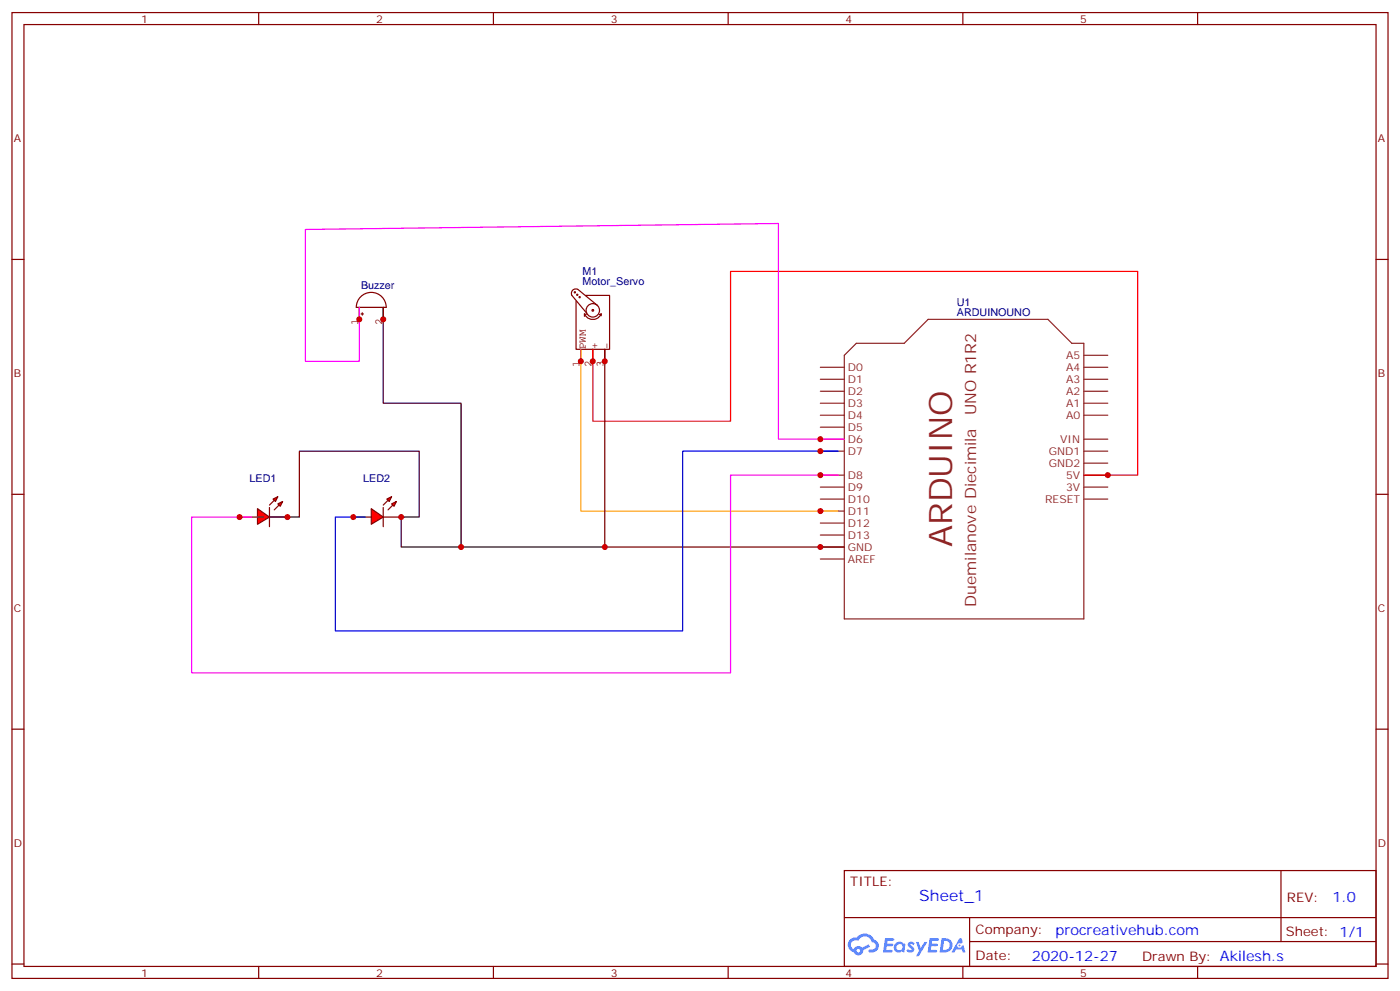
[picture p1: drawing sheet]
<svg xmlns="http://www.w3.org/2000/svg" width="412mm" height="292mm" viewBox="0 0 412 292" stroke-linecap="round" stroke-linejoin="round" font-family="sans-serif">
<g fill="none" stroke="#870000" stroke-width=".35">
<path d="M3.5 3.7h405.4v284.3h-405.4zM7.1 7.2h398.2v277.3h-398.2zM76.2 3.7v3.5M145.3 3.7v3.5M214.5 3.7v3.5M283.6 3.7v3.5M352.8 3.7v3.5M3.5 76.4h3.6M405.3 76.4h3.6M3.5 145.5h3.6M405.3 145.5h3.6M3.5 214.7h3.6"/>
<path d="M405.3 214.7h3.6M248.7 256.3h156.6v28.2h-156.6zM377.3 256.3v20.9M248.7 270.1h156.5M285.6 277.2h119.6M285.6 270.1v14.2M3.5 283.8h3.6M76.2 284.5v3.5M145.3 284.5v3.5M214.5 284.5v3.5M283.6 284.5v3.5M352.8 284.5v3.5"/>
<path d="M405.3 283.8h3.6"/>
</g>
<g fill="#5487ff">
<path d="M267.7 277.5a1.22 1.22 0 0 1 1.7 .2l-.4 .6a.47 .47 0 0 0-.3-.4 .47 .47 0 0 0-.5 .2l.1 .2a1.14 1.14 0 0 1 .8 1.8 1.14 1.14 0 0 1-1.9 0l-.2-.2 .5-.6 .7 .5a.29 .29 0 0 0 .3-.3 .29 .29 0 0 0-.2-.3 1.04 1.04 0 0 1-.6-1.7z"/>
<path d="M260.7 276.2h2.4l.3 .2-.2 .5-1.8 .1-.1 .8h1.5l.3 .4-.3 .4h-1.6l-.2 1.1h1.7l.2 .3-.2 .3-2.6 .1z"/>
<path d="M273.8 276.2h2.4l.3 .2-.1 .5-1.8 .1-.2 .8h1.6l.3 .4-.4 .4-1.6-.1-.1 1.1 1.7 .1 .2 .3-.2 .3-2.6 .1z"/>
<path d="M282.6 276.2h.7l.3 1.3-.6 .3a.69 .69 0 0 0-1 .3 .69 .69 0 0 0 .4 .9 .69 .69 0 0 0 .9-.6l.5-.2 .6 2.2h-.8l-.2-.9h-1.8l-.5 .9h-.8z"/>
<path d="M269.8 277.3h.8l.6 1.8 1.1-1.8h.9l-2.6 4.2h-.8l.9-1.5z"/>
<path d="M277.4 276.2l-.6 4.2h1.3a2.11 2.11 0 0 0 2.5-2.1 2.11 2.11 0 0 0-2.5-2.1zM278.1 277a1.39 1.39 0 0 1 1.7 1.4 1.39 1.39 0 0 1-1.8 1.2h-.3z"/>
<path d="M263.7 277.8a1.54 1.54 0 0 0-.1 2.2 1.54 1.54 0 0 0 2.2 .1l.6 .3 .3-2.3-.2-.3h-.4a1.49 1.49 0 0 0-2.4 0zM264 278.8a.94 .94 0 0 1 1.8 0 .94 .94 0 0 1-1.8 0z"/>
<path d="M250.4 276.6a2.18 2.18 0 0 0 1.1 3.7 1.44 1.44 0 0 0 1.6 .9 1.44 1.44 0 0 0 1.2-1.4l2-1.1-.5-.7-1.9 1a1.47 1.47 0 0 0-2.4 .4 1.39 1.39 0 0 1-.7-1.9 1.39 1.39 0 0 1 2-.5 2.12 2.12 0 0 1 2.2-1.3 2.12 2.12 0 0 1 1.9 1.7 1.14 1.14 0 0 1 1.1 1.4 1.14 1.14 0 0 1-1.7 .7 .43 .43 0 0 0-.5 .4 .43 .43 0 0 0 .4 .5 1.98 1.98 0 0 0 2.5-1.2 1.98 1.98 0 0 0-1.2-2.6 3.1 3.1 0 0 0-5.3-.6l-.9 .1zM252.3 279.9a.55 .55 0 0 1 1.1 0 .55 .55 0 0 1-1.1 0z"/>
<circle cx="282.6" cy="278.3" r=".26"/>
</g>
<g fill="none" stroke="#8c2424" stroke-width=".35">
<path d="M241.7 108.1h7M241.7 111.7h7M241.7 115.2h7M241.7 118.7h7M248.7 104.6l3.5-3.5h14.1l7.1-7.1h35.3l7 7.1h3.6v81.1h-70.6zM319.3 108.1h7M319.3 111.7h7M319.3 115.2h7M319.3 118.7h7M319.3 104.6h7M241.7 122.2h7M241.7 125.8h7"/>
<path d="M241.7 129.3h7M241.7 132.8h7M241.7 139.9h7M319.3 122.2h7M319.3 129.3h7M319.3 132.8h7M319.3 139.9h7M319.3 136.3h7M241.7 143.4h7M241.7 146.9h7M241.7 150.5h7M241.7 154h7"/>
<path d="M241.7 157.5h7M319.3 143.4h7M319.3 146.9h7M241.7 161h7M241.7 164.6h7"/>
</g>
<g fill="none" stroke="#850000" stroke-width=".35">
<path d="M169.3 85.9l-.1 .2 .1 .2 .1-.4M170 86.6l-.1 .2 .1 .2 .2-.4M170.7 87.3l-.1 .2 .1 .2 .2-.3M172.2 92.4v.7M172.2 92.4l.5 .2M172.5 87h7.1v15.8h-9.9v-14.1M174.6 91.1l-.2 .3 .2 .2 .2-.4M174.6 89.4a1.98 1.98 0 0 0-1.7 2.9 1.98 1.98 0 0 0 3.4 .1 1.98 1.98 0 0 0-1.5-3M176 90l-5.8-4.8a1.31 1.31 0 0 0-1.5 .2 1.31 1.31 0 0 0-.2 1.6l4.4 5.3M177.1 92.4a2.68 2.68 0 0 1-2.5 1.7 2.68 2.68 0 0 1-2.4-1.7M177.1 92.4v.6M177.1 92.4l-.5 .2"/>
<path d="M171.1 102.8v3.6M174.6 102.8v3.6M178.2 102.8v3.6"/>
</g>
<path d="M171.1 102.8v47.7h75.8" fill="none" stroke="#f90" stroke-width=".35"/>
<path d="M174.6 102.8v21.2h40.6v-44.1h119.9v60h-15.8" fill="none" stroke="#f00" stroke-width=".35"/>
<path d="M178.2 102.8v58.2h70.5" fill="none" stroke="#600" stroke-width=".35"/>
<g fill="#f00" stroke="#870000" stroke-width=".35">
<path d="M75.8 149.8l3.6 2.4-3.6 2.1z"/>
<path d="M79.4 149.4v5.6z"/>
</g>
<g fill="#870000" stroke="#870000" stroke-width=".35">
<path d="M79.4 148.7l1.4-1.4z"/>
<path d="M82.2 148.7l-1.4 1.4z"/>
</g>
<g fill="#f00" stroke="#870000" stroke-width=".35">
<path d="M80.4 146.9l1.4-.7-.7 1.4z"/>
<path d="M81.8 148.3l1.5-.7-.8 1.4z"/>
</g>
<path d="M70.6 152.2h5.2M79.4 152.2h5.3" fill="none" stroke="#870000" stroke-width=".35"/>
<g fill="#f00" stroke="#870000" stroke-width=".35">
<path d="M109.4 149.8l3.5 2.4-3.5 2.1z"/>
<path d="M112.9 149.4v5.6z"/>
</g>
<g fill="#870000" stroke="#870000" stroke-width=".35">
<path d="M112.9 148.7l1.4-1.4z"/>
<path d="M114.3 150.1l1.4-1.4z"/>
</g>
<g fill="#f00" stroke="#870000" stroke-width=".35">
<path d="M113.9 146.9l1.5-.7-.7 1.4z"/>
<path d="M115.4 148.3l1.4-.7-.7 1.4z"/>
</g>
<path d="M104.1 152.2h5.3M112.9 152.2h5.3" fill="none" stroke="#870000" stroke-width=".35"/>
<path d="M75.8 152.2h1.8" fill="none" stroke="#008700" stroke-width=".35"/>
<path d="M105.8 90.5v15.9h-15.8v-38.8l139.3-1.8v63.5h19.4M246.9 139.9h-31.7v58.2h-158.8v-45.9h17.7" fill="none" stroke="#f0f" stroke-width=".35"/>
<path d="M246.9 132.8h-45.8v52.9h-102.3v-33.5h8.8" fill="none" stroke="#00f" stroke-width=".35"/>
<path d="M112.9 90.5v28.2h22.9v42.3M79.4 152.2h8.8v-19.4h35.3v19.4h-5.3v8.8h60" fill="none" stroke="#000" stroke-width=".35"/>
<path d="M105.8 90.5v3.5M106 87.6a4.4 4.4 0 0 1 4.9-1.3 4.4 4.4 0 0 1 2.9 4.2h-8.8a4.4 4.4 0 0 1 1-2.9zM106.4 92.4h.7M106.7 92.1v.7M112.9 90.5v3.5" fill="none" stroke="#850000" stroke-width=".35"/>
<g fill="#c00">
<circle cx="241.7" cy="150.5" r=".88"/>
<circle cx="171.1" cy="106.4" r=".88"/>
<circle cx="326.3" cy="139.9" r=".88"/>
<circle cx="174.6" cy="106.4" r=".88"/>
<circle cx="241.7" cy="161" r=".88"/>
<circle cx="178.2" cy="106.4" r=".88"/>
<circle cx="241.7" cy="139.9" r=".88"/>
<circle cx="70.6" cy="152.2" r=".88"/>
<circle cx="241.7" cy="132.8" r=".88"/>
<circle cx="104.1" cy="152.2" r=".88"/>
<circle cx="178.2" cy="161" r=".88"/>
<circle cx="84.7" cy="152.2" r=".88"/>
<circle cx="118.2" cy="152.2" r=".88"/>
<circle cx="135.8" cy="161" r=".88"/>
<circle cx="112.9" cy="94" r=".88"/>
<circle cx="241.7" cy="129.3" r=".88"/>
<circle cx="105.8" cy="94" r=".88"/>
</g>
<text font-size="9.5" fill="#8d2323" x="280.5" y="161" transform="rotate(-90 280.5 161)">ARDUINO</text>
<g font-size="4.6" fill="#8d2323">
<text x="287.5" y="122.2" transform="rotate(-90 287.5 122.2)">UNO R1R2</text>
<text x="287.5" y="178.7" transform="rotate(-90 287.5 178.7)">Duemilanove Diecimila</text>
</g>
<text font-size="4.6" fill="#00f" x="270.8" y="265.3">Sheet_1</text>
<g font-size="4.2" fill="#00f">
<text x="392.5" y="265.6">1.0</text>
<text x="310.9" y="275.1">procreativehub.com</text>
<text x="304" y="282.9">2020-12-27</text>
</g>
<g font-size="3.9" fill="#800">
<text x="250.5" y="260.9">TITLE:</text>
<text x="379.1" y="265.6">REV:</text>
<text x="287.4" y="275.1">Company:</text>
<text x="378.7" y="275.7">Sheet: 1/1</text>
<text x="287.4" y="282.8">Date:</text>
<text x="336.4" y="282.8">Drawn By: Akilesh.s</text>
</g>
<g font-size="3.2" fill="#800">
<text x="41.6" y="6.7">1</text>
<text x="110.8" y="6.7">2</text>
<text x="179.9" y="6.7">3</text>
<text x="249.1" y="6.7">4</text>
<text x="318.2" y="6.7">5</text>
<text x="4.1" y="41.8">A</text>
<text x="405.9" y="41.8">A</text>
<text x="4.1" y="110.9">B</text>
<text x="405.9" y="110.9">B</text>
<text x="4.1" y="180.1">C</text>
<text x="405.9" y="180.1">C</text>
<text x="4.1" y="249.2">D</text>
<text x="405.9" y="249.2">D</text>
<text x="41.6" y="287.5">1</text>
<text x="110.8" y="287.5">2</text>
<text x="179.9" y="287.5">3</text>
<text x="249.1" y="287.5">4</text>
<text x="318.2" y="287.5">5</text>
</g>
<g font-size="3.2" fill="#000080">
<text x="171.6" y="84">Motor_Servo</text>
<text x="171.6" y="81.1">M1</text>
<text x="106.3" y="85">Buzzer</text>
<text x="281.9" y="93">ARDUINOUNO</text>
<text x="281.9" y="90">U1</text>
<text x="73.5" y="142">LED1</text>
<text x="107" y="142">LED2</text>
</g>
<g font-size="3.2" fill="#840000">
<text x="105.5" y="95.6" transform="rotate(-90 105.5 95.6)">1</text>
<text x="112.5" y="95.6" transform="rotate(-90 112.5 95.6)">2</text>
<text x="170.7" y="107.9" transform="rotate(-90 170.7 107.9)">1</text>
<text x="172.6" y="102.8" transform="rotate(-90 172.6 102.8)">PWM</text>
<text x="174.3" y="107.9" transform="rotate(-90 174.3 107.9)">2</text>
<text x="176.1" y="102.8" transform="rotate(-90 176.1 102.8)">+</text>
<text x="177.8" y="107.9" transform="rotate(-90 177.8 107.9)">3</text>
<text x="179.7" y="102.8" transform="rotate(-90 179.7 102.8)">-</text>
</g>
<g font-size="3.2" fill="#8d2323">
<text x="314" y="105.7">A5</text>
<text x="249.8" y="109.2">D0</text>
<text x="249.8" y="112.7">D1</text>
<text x="314" y="109.2">A4</text>
<text x="314" y="112.7">A3</text>
<text x="249.8" y="116.2">D2</text>
<text x="249.8" y="119.8">D3</text>
<text x="314" y="116.2">A2</text>
<text x="314" y="119.8">A1</text>
<text x="249.8" y="123.3">D4</text>
<text x="314" y="123.3">A0</text>
<text x="249.8" y="126.8">D5</text>
<text x="249.8" y="130.4">D6</text>
<text x="312.3" y="130.4">VIN</text>
<text x="249.8" y="133.9">D7</text>
<text x="308.9" y="133.9">GND1</text>
<text x="308.9" y="137.4">GND2</text>
<text x="249.8" y="140.9">D8</text>
<text x="314" y="140.9">5V</text>
<text x="249.8" y="144.5">D9</text>
<text x="249.8" y="148">D10</text>
<text x="307.9" y="148">RESET</text>
<text x="314" y="144.5">3V</text>
<text x="249.8" y="151.5">D11</text>
<text x="249.8" y="155">D12</text>
<text x="249.8" y="158.6">D13</text>
<text x="249.8" y="162.1">GND</text>
<text x="249.8" y="165.6">AREF</text>
</g>
</svg>
